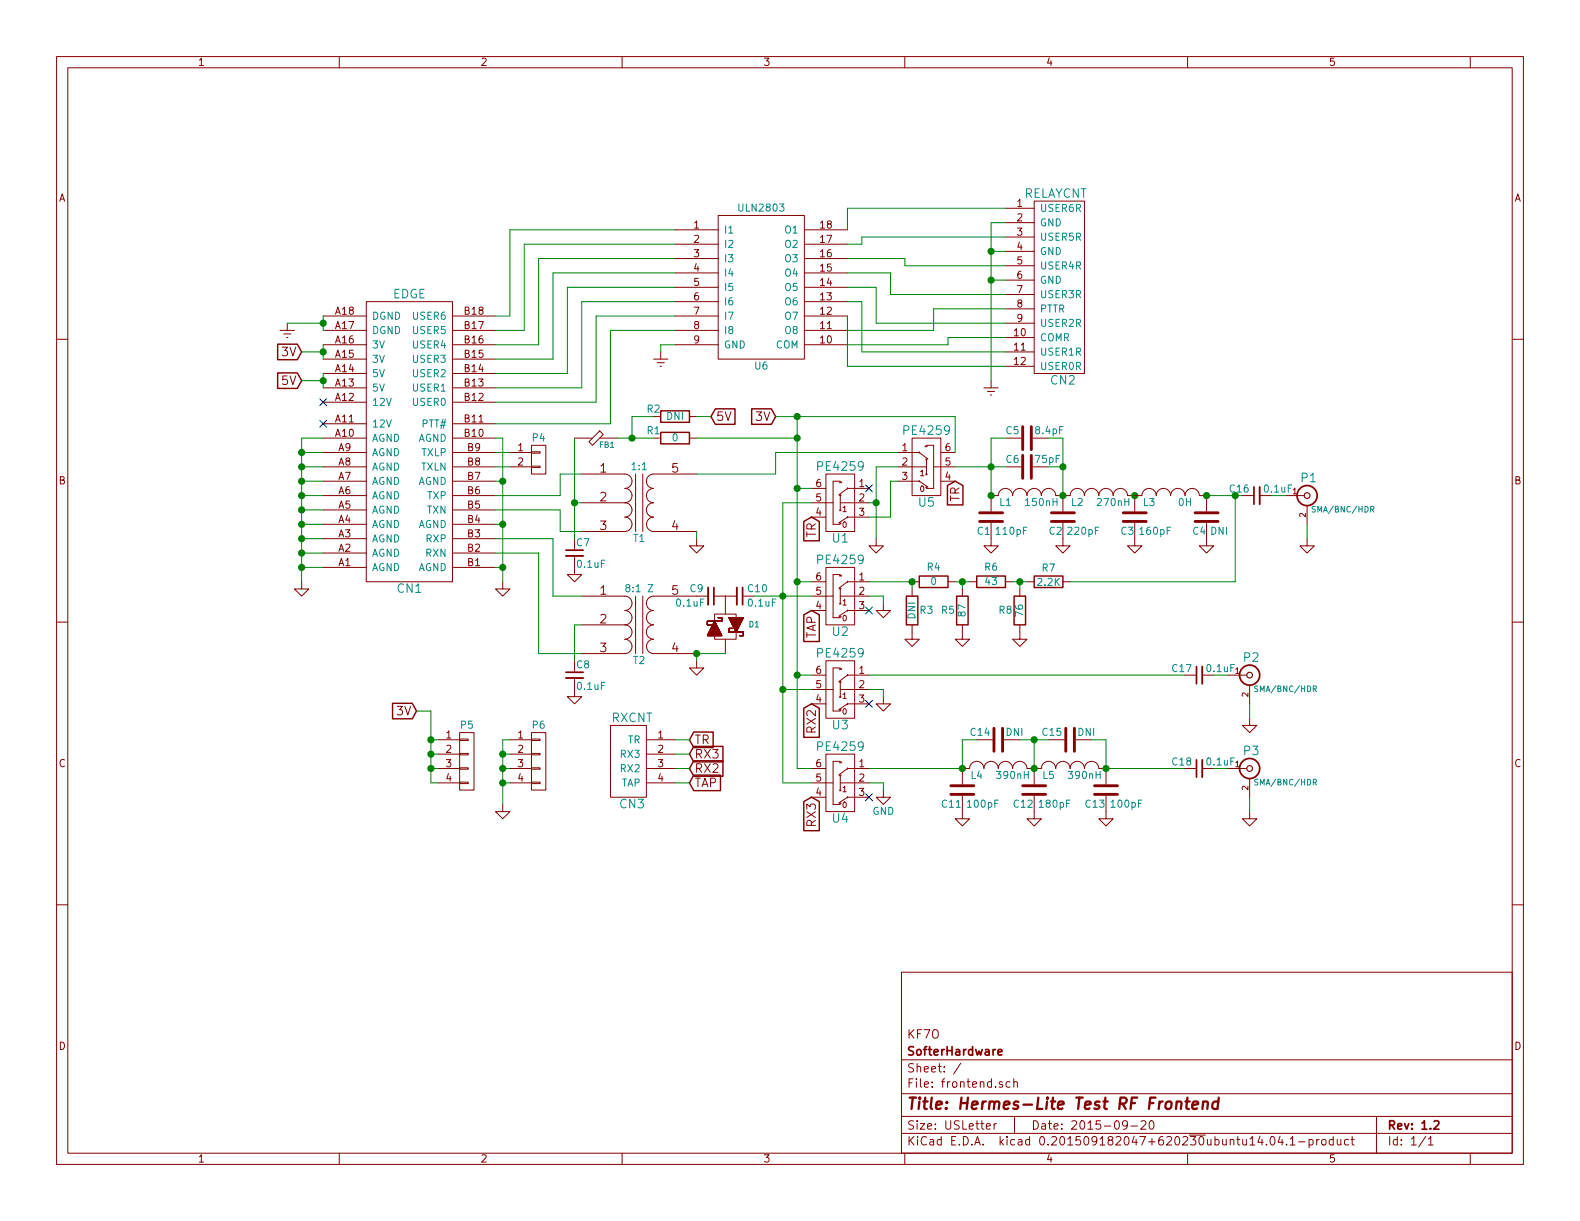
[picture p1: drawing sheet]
EESchema Schematic File Version 2
LIBS:frontend-rescue
LIBS:power
LIBS:device
LIBS:transistors
LIBS:conn
LIBS:linear
LIBS:regul
LIBS:74xx
LIBS:cmos4000
LIBS:adc-dac
LIBS:memory
LIBS:xilinx
LIBS:microcontrollers
LIBS:dsp
LIBS:microchip
LIBS:analog_switches
LIBS:motorola
LIBS:texas
LIBS:intel
LIBS:audio
LIBS:interface
LIBS:digital-audio
LIBS:philips
LIBS:display
LIBS:cypress
LIBS:siliconi
LIBS:opto
LIBS:atmel
LIBS:contrib
LIBS:valves
LIBS:hermeslite
LIBS:frontend-cache
EELAYER 25 0
EELAYER END
$Descr USLetter 11000 8500
encoding utf-8
Sheet 1 1
Title "Hermes-Lite Test RF Frontend"
Date "2015-09-20"
Rev "1.2"
Comp "SofterHardware"
Comment1 "KF7O"
Comment2 ""
Comment3 ""
Comment4 ""
$EndDescr
$Comp
L EDGE CN1
U 1 1
P 2850 2950
F 0 "CN1" H 2850 1800 60  0000 C CNN
F 1 "EDGE" H 2850 3850 60  0000 C CNN
F 2 "HERMESLITE:EDGE" H 2850 2450 60  0001 C CNN
F 3 "" H 2850 2450 60  0000 C CNN
	1    2850 2950
	1    0    0    -1  
$EndComp
$Comp
L BNC P1
U 1 1
P 9100 3450
F 0 "P1" H 9110 3570 60  0000 C CNN
F 1 "SMA/BNC/HDR" H 9350 3350 40  0000 C CNN
F 2 "HERMESLITE:rfconnector" H 9100 3450 60  0001 C CNN
F 3 "" H 9100 3450 60  0000 C CNN
	1    9100 3450
	1    0    0    -1  
$EndComp
$Comp
L BNC P2
U 1 1
P 8700 4700
F 0 "P2" H 8710 4820 60  0000 C CNN
F 1 "SMA/BNC/HDR" H 8950 4600 40  0000 C CNN
F 2 "HERMESLITE:rfconnector" H 8700 4700 60  0001 C CNN
F 3 "" H 8700 4700 60  0000 C CNN
	1    8700 4700
	1    0    0    -1  
$EndComp
$Comp
L DIODESCH2 D1
U 1 1
P 5050 4350
F 0 "D1" V 5050 4550 40  0000 C CNN
F 1 "DIODESCH2" H 5050 4175 40  0001 C CNN
F 2 "HERMESLITE:SOD323" H 5050 4425 60  0001 C CNN
F 3 "" H 5050 4425 60  0000 C CNN
	1    5050 4350
	0    1    1    0   
$EndComp
$Comp
L FB FB1
U 1 1
P 4150 3050
F 0 "FB1" H 4225 3000 39  0000 C CNN
F 1 "FB" H 4150 3150 60  0001 C CNN
F 2 "Capacitors_SMD:C_0805_HandSoldering" H 4150 3050 60  0001 C CNN
F 3 "" H 4150 3050 60  0000 C CNN
	1    4150 3050
	1    0    0    -1  
$EndComp
$Comp
L GND #PWR01
U 1 1
P 9100 3750
F 0 "#PWR01" H 9100 3750 30  0001 C CNN
F 1 "GND" H 9100 3680 30  0001 C CNN
F 2 "" H 9100 3750 60  0000 C CNN
F 3 "" H 9100 3750 60  0000 C CNN
	1    9100 3750
	1    0    0    -1  
$EndComp
$Comp
L INDUCTOR_SMALL L1
U 1 1
P 7150 3450
F 0 "L1" H 7000 3400 50  0000 C CNN
F 1 "150nH" H 7250 3400 50  0000 C CNN
F 2 "HERMESLITE:inductor" H 7150 3450 60  0001 C CNN
F 3 "" H 7150 3450 60  0000 C CNN
	1    7150 3450
	1    0    0    -1  
$EndComp
$Comp
L INDUCTOR_SMALL L2
U 1 1
P 7650 3450
F 0 "L2" H 7500 3400 50  0000 C CNN
F 1 "270nH" H 7750 3400 50  0000 C CNN
F 2 "HERMESLITE:inductor" H 7650 3450 60  0001 C CNN
F 3 "" H 7650 3450 60  0000 C CNN
	1    7650 3450
	1    0    0    -1  
$EndComp
$Comp
L C C6
U 1 1
P 7150 3250
F 0 "C6" V 7100 3100 50  0000 L CNN
F 1 "75pF" V 7100 3300 50  0000 L CNN
F 2 "Capacitors_SMD:C_0805_HandSoldering" H 7188 3100 30  0001 C CNN
F 3 "" H 7150 3250 60  0000 C CNN
	1    7150 3250
	0    1    1    0   
$EndComp
$Comp
L C C1
U 1 1
P 6900 3600
F 0 "C1" H 6800 3500 50  0000 L CNN
F 1 "110pF" H 6925 3500 50  0000 L CNN
F 2 "Capacitors_SMD:C_0805_HandSoldering" H 6938 3450 30  0001 C CNN
F 3 "" H 6900 3600 60  0000 C CNN
	1    6900 3600
	1    0    0    -1  
$EndComp
$Comp
L C C2
U 1 1
P 7400 3600
F 0 "C2" H 7300 3500 50  0000 L CNN
F 1 "220pF" H 7425 3500 50  0000 L CNN
F 2 "Capacitors_SMD:C_0805_HandSoldering" H 7438 3450 30  0001 C CNN
F 3 "" H 7400 3600 60  0000 C CNN
	1    7400 3600
	1    0    0    -1  
$EndComp
$Comp
L C C3
U 1 1
P 7900 3600
F 0 "C3" H 7800 3500 50  0000 L CNN
F 1 "160pF" H 7925 3500 50  0000 L CNN
F 2 "Capacitors_SMD:C_0805_HandSoldering" H 7938 3450 30  0001 C CNN
F 3 "" H 7900 3600 60  0000 C CNN
	1    7900 3600
	1    0    0    -1  
$EndComp
Wire Wire Line
	6650 3250 7000 3250
Wire Wire Line
	6900 3050 6900 3450
Wire Wire Line
	7300 3250 7400 3250
Wire Wire Line
	7400 3050 7400 3450
$Comp
L GND #PWR02
U 1 1
P 6900 3750
F 0 "#PWR02" H 6900 3500 50  0001 C CNN
F 1 "GND" H 6900 3600 50  0001 C CNN
F 2 "" H 6900 3750 60  0000 C CNN
F 3 "" H 6900 3750 60  0000 C CNN
	1    6900 3750
	1    0    0    -1  
$EndComp
$Comp
L GND #PWR03
U 1 1
P 7400 3750
F 0 "#PWR03" H 7400 3500 50  0001 C CNN
F 1 "GND" H 7400 3600 50  0001 C CNN
F 2 "" H 7400 3750 60  0000 C CNN
F 3 "" H 7400 3750 60  0000 C CNN
	1    7400 3750
	1    0    0    -1  
$EndComp
$Comp
L GND #PWR04
U 1 1
P 7900 3750
F 0 "#PWR04" H 7900 3500 50  0001 C CNN
F 1 "GND" H 7900 3600 50  0001 C CNN
F 2 "" H 7900 3750 60  0000 C CNN
F 3 "" H 7900 3750 60  0000 C CNN
	1    7900 3750
	1    0    0    -1  
$EndComp
$Comp
L PE4259 U1
U 1 1
P 5850 3500
F 0 "U1" H 5850 3250 60  0000 C CNN
F 1 "PE4259" H 5850 3750 60  0000 C CNN
F 2 "HERMESLITE:pe4259" H 5850 3500 60  0001 C CNN
F 3 "" H 5850 3500 60  0000 C CNN
	1    5850 3500
	1    0    0    -1  
$EndComp
$Comp
L TRANSFO4 T1
U 1 1
P 4450 3500
F 0 "T1" H 4450 3250 50  0000 C CNN
F 1 "1:1" H 4450 3750 50  0000 C CNN
F 2 "HERMESLITE:TRANSFSMT" H 4450 3500 60  0001 C CNN
F 3 "" H 4450 3500 60  0000 C CNN
	1    4450 3500
	1    0    0    -1  
$EndComp
$Comp
L TRANSFO4 T2
U 1 1
P 4450 4350
F 0 "T2" H 4450 4100 50  0000 C CNN
F 1 "8:1 Z" H 4450 4600 50  0000 C CNN
F 2 "HERMESLITE:TRANSFSMT" H 4450 4350 60  0001 C CNN
F 3 "" H 4450 4350 60  0000 C CNN
	1    4450 4350
	1    0    0    -1  
$EndComp
$Comp
L C_Small C9
U 1 1
P 4950 4150
F 0 "C9" V 4900 4000 50  0000 L CNN
F 1 "0.1uF" V 5000 3900 50  0000 L CNN
F 2 "Capacitors_SMD:C_0805_HandSoldering" H 4950 4150 60  0001 C CNN
F 3 "" H 4950 4150 60  0000 C CNN
	1    4950 4150
	0    1    1    0   
$EndComp
$Comp
L C_Small C8
U 1 1
P 4000 4700
F 0 "C8" H 4010 4770 50  0000 L CNN
F 1 "0.1uF" H 4010 4620 50  0000 L CNN
F 2 "Capacitors_SMD:C_0805_HandSoldering" H 4000 4700 60  0001 C CNN
F 3 "" H 4000 4700 60  0000 C CNN
	1    4000 4700
	1    0    0    -1  
$EndComp
$Comp
L C_Small C10
U 1 1
P 5150 4150
F 0 "C10" V 5100 4200 50  0000 L CNN
F 1 "0.1uF" V 5200 4200 50  0000 L CNN
F 2 "Capacitors_SMD:C_0805_HandSoldering" H 5150 4150 60  0001 C CNN
F 3 "" H 5150 4150 60  0000 C CNN
	1    5150 4150
	0    1    1    0   
$EndComp
$Comp
L C_Small C7
U 1 1
P 4000 3850
F 0 "C7" H 4010 3920 50  0000 L CNN
F 1 "0.1uF" H 4010 3770 50  0000 L CNN
F 2 "Capacitors_SMD:C_0805_HandSoldering" H 4000 3850 60  0001 C CNN
F 3 "" H 4000 3850 60  0000 C CNN
	1    4000 3850
	1    0    0    -1  
$EndComp
$Comp
L R R1
U 1 1
P 4700 3050
F 0 "R1" V 4650 2900 50  0000 C CNN
F 1 "0" V 4700 3050 50  0000 C CNN
F 2 "Capacitors_SMD:C_0805_HandSoldering" V 4630 3050 30  0001 C CNN
F 3 "" H 4700 3050 30  0000 C CNN
	1    4700 3050
	0    1    1    0   
$EndComp
$Comp
L R R7
U 1 1
P 7300 4050
F 0 "R7" V 7400 4050 50  0000 C CNN
F 1 "2.2K" V 7300 4050 50  0000 C CNN
F 2 "Capacitors_SMD:C_0805_HandSoldering" V 7230 4050 30  0001 C CNN
F 3 "" H 7300 4050 30  0000 C CNN
	1    7300 4050
	0    -1   -1   0   
$EndComp
$Comp
L R R8
U 1 1
P 7100 4250
F 0 "R8" H 7000 4250 50  0000 C CNN
F 1 "76" V 7100 4250 50  0000 C CNN
F 2 "Capacitors_SMD:C_0805_HandSoldering" V 7030 4250 30  0001 C CNN
F 3 "" H 7100 4250 30  0000 C CNN
	1    7100 4250
	1    0    0    -1  
$EndComp
$Comp
L R R6
U 1 1
P 6900 4050
F 0 "R6" V 6800 4050 50  0000 C CNN
F 1 "43" V 6900 4050 50  0000 C CNN
F 2 "Capacitors_SMD:C_0805_HandSoldering" V 6830 4050 30  0001 C CNN
F 3 "" H 6900 4050 30  0000 C CNN
	1    6900 4050
	0    1    1    0   
$EndComp
$Comp
L R R4
U 1 1
P 6500 4050
F 0 "R4" V 6400 4050 50  0000 C CNN
F 1 "0" V 6500 4050 50  0000 C CNN
F 2 "Capacitors_SMD:C_0805_HandSoldering" V 6430 4050 30  0001 C CNN
F 3 "" H 6500 4050 30  0000 C CNN
	1    6500 4050
	0    1    1    0   
$EndComp
$Comp
L R R5
U 1 1
P 6700 4250
F 0 "R5" H 6600 4250 50  0000 C CNN
F 1 "87" V 6700 4250 50  0000 C CNN
F 2 "Capacitors_SMD:C_0805_HandSoldering" V 6630 4250 30  0001 C CNN
F 3 "" H 6700 4250 30  0000 C CNN
	1    6700 4250
	1    0    0    -1  
$EndComp
$Comp
L R R3
U 1 1
P 6350 4250
F 0 "R3" H 6450 4250 50  0000 C CNN
F 1 "DNI" V 6350 4250 50  0000 C CNN
F 2 "Capacitors_SMD:C_0805_HandSoldering" V 6280 4250 30  0001 C CNN
F 3 "" H 6350 4250 30  0000 C CNN
	1    6350 4250
	1    0    0    -1  
$EndComp
$Comp
L PE4259 U2
U 1 1
P 5850 4150
F 0 "U2" H 5850 3900 60  0000 C CNN
F 1 "PE4259" H 5850 4400 60  0000 C CNN
F 2 "HERMESLITE:pe4259" H 5850 4150 60  0001 C CNN
F 3 "" H 5850 4150 60  0000 C CNN
	1    5850 4150
	1    0    0    -1  
$EndComp
$Comp
L PE4259 U3
U 1 1
P 5850 4800
F 0 "U3" H 5850 4550 60  0000 C CNN
F 1 "PE4259" H 5850 5050 60  0000 C CNN
F 2 "HERMESLITE:pe4259" H 5850 4800 60  0001 C CNN
F 3 "" H 5850 4800 60  0000 C CNN
	1    5850 4800
	1    0    0    -1  
$EndComp
Wire Wire Line
	5450 4800 5650 4800
Connection ~ 5450 4150
Wire Wire Line
	6050 4050 6350 4050
Wire Wire Line
	6350 4050 6350 4100
Wire Wire Line
	6650 4050 6750 4050
Wire Wire Line
	6700 4100 6700 4050
Connection ~ 6700 4050
Wire Wire Line
	7050 4050 7150 4050
Connection ~ 7100 4050
Connection ~ 6350 4050
Connection ~ 6900 3450
Connection ~ 7400 3450
Connection ~ 7900 3450
$Comp
L GND #PWR05
U 1 1
P 4000 4800
F 0 "#PWR05" H 4000 4550 50  0001 C CNN
F 1 "GND" H 4000 4650 50  0001 C CNN
F 2 "" H 4000 4800 60  0000 C CNN
F 3 "" H 4000 4800 60  0000 C CNN
	1    4000 4800
	1    0    0    -1  
$EndComp
$Comp
L GND #PWR06
U 1 1
P 4000 3950
F 0 "#PWR06" H 4000 3700 50  0001 C CNN
F 1 "GND" H 4000 3800 50  0001 C CNN
F 2 "" H 4000 3950 60  0000 C CNN
F 3 "" H 4000 3950 60  0000 C CNN
	1    4000 3950
	1    0    0    -1  
$EndComp
$Comp
L GND #PWR07
U 1 1
P 6350 4400
F 0 "#PWR07" H 6350 4150 50  0001 C CNN
F 1 "GND" H 6350 4250 50  0001 C CNN
F 2 "" H 6350 4400 60  0000 C CNN
F 3 "" H 6350 4400 60  0000 C CNN
	1    6350 4400
	1    0    0    -1  
$EndComp
$Comp
L GND #PWR08
U 1 1
P 6700 4400
F 0 "#PWR08" H 6700 4150 50  0001 C CNN
F 1 "GND" H 6700 4250 50  0001 C CNN
F 2 "" H 6700 4400 60  0000 C CNN
F 3 "" H 6700 4400 60  0000 C CNN
	1    6700 4400
	1    0    0    -1  
$EndComp
$Comp
L GND #PWR09
U 1 1
P 7100 4400
F 0 "#PWR09" H 7100 4150 50  0001 C CNN
F 1 "GND" H 7100 4250 50  0001 C CNN
F 2 "" H 7100 4400 60  0000 C CNN
F 3 "" H 7100 4400 60  0000 C CNN
	1    7100 4400
	1    0    0    -1  
$EndComp
Text GLabel 5650 3600 3    60   Input ~ 0
TR
Text GLabel 5650 4250 3    60   Input ~ 0
TAP
Text GLabel 5650 4900 3    60   Input ~ 0
RX2
NoConn ~ 6050 4250
NoConn ~ 6050 4900
$Comp
L GND #PWR010
U 1 1
P 6150 4200
F 0 "#PWR010" H 6150 3950 50  0001 C CNN
F 1 "GND" H 6150 4050 50  0001 C CNN
F 2 "" H 6150 4200 60  0000 C CNN
F 3 "" H 6150 4200 60  0000 C CNN
	1    6150 4200
	1    0    0    -1  
$EndComp
$Comp
L GND #PWR011
U 1 1
P 6150 4850
F 0 "#PWR011" H 6150 4600 50  0001 C CNN
F 1 "GND" H 6150 4700 50  0001 C CNN
F 2 "" H 6150 4850 60  0000 C CNN
F 3 "" H 6150 4850 60  0000 C CNN
	1    6150 4850
	1    0    0    -1  
$EndComp
Wire Wire Line
	6050 4150 6150 4150
Wire Wire Line
	6150 4150 6150 4200
Wire Wire Line
	6050 4800 6150 4800
Wire Wire Line
	6150 4800 6150 4850
Wire Wire Line
	4000 4600 4000 4350
Wire Wire Line
	4000 4350 4050 4350
Wire Wire Line
	4000 3050 4000 3750
Wire Wire Line
	4000 3500 4050 3500
Connection ~ 4000 3500
$Comp
L GND #PWR012
U 1 1
P 4850 4600
F 0 "#PWR012" H 4850 4350 50  0001 C CNN
F 1 "GND" H 4850 4450 50  0001 C CNN
F 2 "" H 4850 4600 60  0000 C CNN
F 3 "" H 4850 4600 60  0000 C CNN
	1    4850 4600
	1    0    0    -1  
$EndComp
$Comp
L GND #PWR013
U 1 1
P 4850 3750
F 0 "#PWR013" H 4850 3500 50  0001 C CNN
F 1 "GND" H 4850 3600 50  0001 C CNN
F 2 "" H 4850 3750 60  0000 C CNN
F 3 "" H 4850 3750 60  0000 C CNN
	1    4850 3750
	1    0    0    -1  
$EndComp
Wire Wire Line
	4850 3700 4850 3750
Wire Wire Line
	5050 4550 4850 4550
Wire Wire Line
	4850 4550 4850 4600
Connection ~ 4850 4550
Wire Wire Line
	5250 4150 5650 4150
Wire Wire Line
	5550 4700 5650 4700
Wire Wire Line
	5550 4050 5650 4050
Text GLabel 5400 2900 0    60   Input ~ 0
3V
$Comp
L PE4259 U4
U 1 1
P 5850 5450
F 0 "U4" H 5850 5200 60  0000 C CNN
F 1 "PE4259" H 5850 5700 60  0000 C CNN
F 2 "HERMESLITE:pe4259" H 5850 5450 60  0001 C CNN
F 3 "" H 5850 5450 60  0000 C CNN
	1    5850 5450
	1    0    0    -1  
$EndComp
Wire Wire Line
	5550 5350 5650 5350
Wire Wire Line
	5450 5450 5650 5450
Connection ~ 5450 4800
NoConn ~ 6050 5550
$Comp
L GND #PWR014
U 1 1
P 6150 5500
F 0 "#PWR014" H 6150 5250 50  0001 C CNN
F 1 "GND" H 6150 5350 50  0000 C CNN
F 2 "" H 6150 5500 60  0000 C CNN
F 3 "" H 6150 5500 60  0000 C CNN
	1    6150 5500
	1    0    0    -1  
$EndComp
Wire Wire Line
	6050 5450 6150 5450
Wire Wire Line
	6150 5450 6150 5500
$Comp
L BNC P3
U 1 1
P 8700 5350
F 0 "P3" H 8710 5470 60  0000 C CNN
F 1 "SMA/BNC/HDR" H 8950 5250 40  0000 C CNN
F 2 "HERMESLITE:rfconnector" H 8700 5350 60  0001 C CNN
F 3 "" H 8700 5350 60  0000 C CNN
	1    8700 5350
	1    0    0    -1  
$EndComp
Wire Wire Line
	6050 4700 8250 4700
Text GLabel 5650 5550 3    60   Input ~ 0
RX3
$Comp
L R R2
U 1 1
P 4700 2900
F 0 "R2" V 4650 2750 50  0000 C CNN
F 1 "DNI" V 4700 2900 50  0000 C CNN
F 2 "Capacitors_SMD:C_0805_HandSoldering" V 4630 2900 30  0001 C CNN
F 3 "" H 4700 2900 30  0000 C CNN
	1    4700 2900
	0    1    1    0   
$EndComp
Wire Wire Line
	4300 3050 4550 3050
$Comp
L C C5
U 1 1
P 7150 3050
F 0 "C5" V 7100 2900 50  0000 L CNN
F 1 "8.4pF" V 7100 3100 50  0000 L CNN
F 2 "Capacitors_SMD:C_0805_HandSoldering" H 7188 2900 30  0001 C CNN
F 3 "" H 7150 3050 60  0000 C CNN
	1    7150 3050
	0    1    1    0   
$EndComp
Wire Wire Line
	7300 3050 7400 3050
Connection ~ 7400 3250
Wire Wire Line
	6900 3050 7000 3050
Connection ~ 6900 3250
Text GLabel 4950 2900 2    60   Input ~ 0
5V
$Comp
L GND #PWR015
U 1 1
P 8700 5000
F 0 "#PWR015" H 8700 5000 30  0001 C CNN
F 1 "GND" H 8700 4930 30  0001 C CNN
F 2 "" H 8700 5000 60  0000 C CNN
F 3 "" H 8700 5000 60  0000 C CNN
	1    8700 5000
	1    0    0    -1  
$EndComp
$Comp
L GND #PWR016
U 1 1
P 8700 5650
F 0 "#PWR016" H 8700 5650 30  0001 C CNN
F 1 "GND" H 8700 5580 30  0001 C CNN
F 2 "" H 8700 5650 60  0000 C CNN
F 3 "" H 8700 5650 60  0000 C CNN
	1    8700 5650
	1    0    0    -1  
$EndComp
Wire Wire Line
	3450 3750 3850 3750
Wire Wire Line
	3850 3750 3850 4150
Wire Wire Line
	3850 4150 4050 4150
Wire Wire Line
	3450 3850 3750 3850
Wire Wire Line
	3750 3850 3750 4550
Wire Wire Line
	3750 4550 4050 4550
Wire Wire Line
	3450 3450 3900 3450
Wire Wire Line
	3900 3450 3900 3300
Wire Wire Line
	3900 3300 4050 3300
Wire Wire Line
	3450 3550 3900 3550
Wire Wire Line
	3900 3550 3900 3700
Wire Wire Line
	3900 3700 4050 3700
Wire Wire Line
	3450 2200 3550 2200
Wire Wire Line
	3550 2200 3550 1600
Wire Wire Line
	3550 1600 4700 1600
Wire Wire Line
	3450 2300 3650 2300
Wire Wire Line
	3650 2300 3650 1700
Wire Wire Line
	3650 1700 4700 1700
Wire Wire Line
	3450 2400 3750 2400
Wire Wire Line
	3750 2400 3750 1800
Wire Wire Line
	3750 1800 4700 1800
Wire Wire Line
	3450 2500 3850 2500
Wire Wire Line
	3850 2500 3850 1900
Wire Wire Line
	3850 1900 4700 1900
Wire Wire Line
	3450 2600 3950 2600
Wire Wire Line
	3950 2600 3950 2000
Wire Wire Line
	3950 2000 4700 2000
Wire Wire Line
	3450 2700 4050 2700
Wire Wire Line
	4050 2700 4050 2100
Wire Wire Line
	4050 2100 4700 2100
Wire Wire Line
	3450 2800 4150 2800
Wire Wire Line
	4150 2800 4150 2200
Wire Wire Line
	4150 2200 4700 2200
Wire Wire Line
	3450 2950 4250 2950
Wire Wire Line
	4250 2950 4250 2300
Wire Wire Line
	4250 2300 4700 2300
Wire Wire Line
	4600 2450 4600 2400
Wire Wire Line
	4600 2400 4700 2400
$Comp
L ULN2803 U6
U 1 1
P 5300 2000
F 0 "U6" H 5300 1450 50  0000 C CNN
F 1 "ULN2803" H 5300 2550 50  0000 C CNN
F 2 "HERMESLITE:PSOP-18" H 5300 2000 50  0001 C CNN
F 3 "DOCUMENTATION" H 5300 2000 50  0001 C CNN
	1    5300 2000
	1    0    0    -1  
$EndComp
Wire Wire Line
	5900 2400 6600 2400
$Comp
L RXCNT CN3
U 1 1
P 4500 5300
F 0 "CN3" H 4600 5000 60  0000 C CNN
F 1 "RXCNT" H 4600 5600 60  0000 C CNN
F 2 "HERMESLITE:4pinmid" H 4500 5300 60  0001 C CNN
F 3 "" H 4500 5300 60  0000 C CNN
	1    4500 5300
	-1   0    0    -1  
$EndComp
Text GLabel 4800 5150 2    60   Input ~ 0
TR
Text GLabel 4800 5450 2    60   Input ~ 0
TAP
Text GLabel 4800 5350 2    60   Input ~ 0
RX2
Text GLabel 4800 5250 2    60   Input ~ 0
RX3
Wire Wire Line
	4800 5150 4700 5150
Wire Wire Line
	4700 5250 4800 5250
Wire Wire Line
	4800 5350 4700 5350
Wire Wire Line
	4700 5450 4800 5450
NoConn ~ 2250 2800
NoConn ~ 2250 2950
$Comp
L GND #PWR017
U 1 1
P 3500 4050
F 0 "#PWR017" H 3500 4050 30  0001 C CNN
F 1 "GND" H 3500 3980 30  0001 C CNN
F 2 "" H 3500 4050 60  0000 C CNN
F 3 "" H 3500 4050 60  0000 C CNN
	1    3500 4050
	1    0    0    -1  
$EndComp
Wire Wire Line
	2250 3050 2100 3050
Wire Wire Line
	2100 3050 2100 4050
Wire Wire Line
	2250 3150 2100 3150
Connection ~ 2100 3150
Wire Wire Line
	2250 3250 2100 3250
Connection ~ 2100 3250
Wire Wire Line
	2250 3350 2100 3350
Connection ~ 2100 3350
Wire Wire Line
	2250 3450 2100 3450
Connection ~ 2100 3450
Wire Wire Line
	2250 3550 2100 3550
Connection ~ 2100 3550
Wire Wire Line
	2250 3650 2100 3650
Connection ~ 2100 3650
Wire Wire Line
	2250 3750 2100 3750
Connection ~ 2100 3750
Wire Wire Line
	2250 3850 2100 3850
Connection ~ 2100 3850
Wire Wire Line
	2250 3950 2100 3950
Connection ~ 2100 3950
$Comp
L GND #PWR018
U 1 1
P 2100 4050
F 0 "#PWR018" H 2100 4050 30  0001 C CNN
F 1 "GND" H 2100 3980 30  0001 C CNN
F 2 "" H 2100 4050 60  0000 C CNN
F 3 "" H 2100 4050 60  0000 C CNN
	1    2100 4050
	1    0    0    -1  
$EndComp
Text GLabel 2100 2450 0    60   Input ~ 0
3V
Text GLabel 2100 2650 0    60   Input ~ 0
5V
Wire Wire Line
	2250 2400 2250 2500
Wire Wire Line
	2250 2600 2250 2700
Wire Wire Line
	2250 2650 2100 2650
Connection ~ 2250 2650
Wire Wire Line
	2250 2450 2100 2450
Connection ~ 2250 2450
$Comp
L GNDREF #PWR019
U 1 1
P 4600 2450
F 0 "#PWR019" H 4600 2200 50  0001 C CNN
F 1 "GNDREF" H 4600 2300 50  0001 C CNN
F 2 "" H 4600 2450 60  0000 C CNN
F 3 "" H 4600 2450 60  0000 C CNN
	1    4600 2450
	1    0    0    -1  
$EndComp
$Comp
L GNDREF #PWR020
U 1 1
P 2000 2250
F 0 "#PWR020" H 2000 2000 50  0001 C CNN
F 1 "GNDREF" H 2000 2100 50  0001 C CNN
F 2 "" H 2000 2250 60  0000 C CNN
F 3 "" H 2000 2250 60  0000 C CNN
	1    2000 2250
	1    0    0    -1  
$EndComp
Wire Wire Line
	2250 2200 2250 2300
Wire Wire Line
	2250 2250 2000 2250
Connection ~ 2250 2250
Wire Wire Line
	5450 3500 5450 5450
$Comp
L PE4259 U5
U 1 1
P 6450 3250
F 0 "U5" H 6450 3000 60  0000 C CNN
F 1 "PE4259" H 6450 3500 60  0000 C CNN
F 2 "HERMESLITE:pe4259" H 6450 3250 60  0001 C CNN
F 3 "" H 6450 3250 60  0000 C CNN
	1    6450 3250
	-1   0    0    -1  
$EndComp
Wire Wire Line
	5550 2900 5550 5350
Connection ~ 5550 4700
Text GLabel 6650 3350 3    60   Input ~ 0
TR
Wire Wire Line
	5650 3400 5550 3400
Connection ~ 5550 4050
Wire Wire Line
	6050 3500 6100 3500
Wire Wire Line
	6100 3250 6100 3750
$Comp
L GND #PWR021
U 1 1
P 6100 3750
F 0 "#PWR021" H 6100 3500 50  0001 C CNN
F 1 "GND" H 6100 3600 50  0001 C CNN
F 2 "" H 6100 3750 60  0000 C CNN
F 3 "" H 6100 3750 60  0000 C CNN
	1    6100 3750
	1    0    0    -1  
$EndComp
Wire Wire Line
	6200 3600 6050 3600
Wire Wire Line
	6200 3350 6200 3600
Connection ~ 6100 3500
NoConn ~ 6050 3400
Wire Wire Line
	5400 3300 4850 3300
Wire Wire Line
	5400 3150 5400 3300
Wire Wire Line
	6200 3350 6250 3350
Wire Wire Line
	6100 3250 6250 3250
Wire Wire Line
	5400 3150 6250 3150
Wire Wire Line
	5650 3500 5450 3500
Wire Wire Line
	5400 2900 6650 2900
Wire Wire Line
	6650 2900 6650 3150
Connection ~ 5550 3400
Wire Wire Line
	7100 4050 7100 4100
Wire Wire Line
	7450 4050 8600 4050
Wire Wire Line
	4850 3050 5550 3050
Connection ~ 5550 3050
Wire Wire Line
	4550 2900 4400 2900
Wire Wire Line
	4400 2900 4400 3050
Connection ~ 4400 3050
Connection ~ 5550 2900
Wire Wire Line
	4950 2900 4850 2900
$Comp
L GNDREF #PWR022
U 1 1
P 6900 2650
F 0 "#PWR022" H 6900 2400 50  0001 C CNN
F 1 "GNDREF" H 6900 2500 50  0001 C CNN
F 2 "" H 6900 2650 60  0000 C CNN
F 3 "" H 6900 2650 60  0000 C CNN
	1    6900 2650
	1    0    0    -1  
$EndComp
$Comp
L INDUCTOR_SMALL L3
U 1 1
P 8150 3450
F 0 "L3" H 8000 3400 50  0000 C CNN
F 1 "0H" H 8250 3400 50  0000 C CNN
F 2 "HERMESLITE:inductor" H 8150 3450 60  0001 C CNN
F 3 "" H 8150 3450 60  0000 C CNN
	1    8150 3450
	1    0    0    -1  
$EndComp
$Comp
L C C4
U 1 1
P 8400 3600
F 0 "C4" H 8300 3500 50  0000 L CNN
F 1 "DNI" H 8425 3500 50  0000 L CNN
F 2 "Capacitors_SMD:C_0805_HandSoldering" H 8438 3450 30  0001 C CNN
F 3 "" H 8400 3600 60  0000 C CNN
	1    8400 3600
	1    0    0    -1  
$EndComp
$Comp
L GND #PWR023
U 1 1
P 8400 3750
F 0 "#PWR023" H 8400 3500 50  0001 C CNN
F 1 "GND" H 8400 3600 50  0001 C CNN
F 2 "" H 8400 3750 60  0000 C CNN
F 3 "" H 8400 3750 60  0000 C CNN
	1    8400 3750
	1    0    0    -1  
$EndComp
$Comp
L INDUCTOR_SMALL L4
U 1 1
P 6950 5350
F 0 "L4" H 6800 5300 50  0000 C CNN
F 1 "390nH" H 7050 5300 50  0000 C CNN
F 2 "HERMESLITE:inductor" H 6950 5350 60  0001 C CNN
F 3 "" H 6950 5350 60  0000 C CNN
	1    6950 5350
	1    0    0    -1  
$EndComp
$Comp
L INDUCTOR_SMALL L5
U 1 1
P 7450 5350
F 0 "L5" H 7300 5300 50  0000 C CNN
F 1 "390nH" H 7550 5300 50  0000 C CNN
F 2 "HERMESLITE:inductor" H 7450 5350 60  0001 C CNN
F 3 "" H 7450 5350 60  0000 C CNN
	1    7450 5350
	1    0    0    -1  
$EndComp
$Comp
L C C14
U 1 1
P 6950 5150
F 0 "C14" V 6900 4950 50  0000 L CNN
F 1 "DNI" V 6900 5200 50  0000 L CNN
F 2 "Capacitors_SMD:C_0805_HandSoldering" H 6988 5000 30  0001 C CNN
F 3 "" H 6950 5150 60  0000 C CNN
	1    6950 5150
	0    1    1    0   
$EndComp
$Comp
L C C11
U 1 1
P 6700 5500
F 0 "C11" H 6550 5400 50  0000 L CNN
F 1 "100pF" H 6725 5400 50  0000 L CNN
F 2 "Capacitors_SMD:C_0805_HandSoldering" H 6738 5350 30  0001 C CNN
F 3 "" H 6700 5500 60  0000 C CNN
	1    6700 5500
	1    0    0    -1  
$EndComp
$Comp
L C C12
U 1 1
P 7200 5500
F 0 "C12" H 7050 5400 50  0000 L CNN
F 1 "180pF" H 7225 5400 50  0000 L CNN
F 2 "Capacitors_SMD:C_0805_HandSoldering" H 7238 5350 30  0001 C CNN
F 3 "" H 7200 5500 60  0000 C CNN
	1    7200 5500
	1    0    0    -1  
$EndComp
$Comp
L C C13
U 1 1
P 7700 5500
F 0 "C13" H 7550 5400 50  0000 L CNN
F 1 "100pF" H 7725 5400 50  0000 L CNN
F 2 "Capacitors_SMD:C_0805_HandSoldering" H 7738 5350 30  0001 C CNN
F 3 "" H 7700 5500 60  0000 C CNN
	1    7700 5500
	1    0    0    -1  
$EndComp
Wire Wire Line
	6700 5150 6700 5350
Wire Wire Line
	7200 5150 7200 5350
$Comp
L GND #PWR024
U 1 1
P 6700 5650
F 0 "#PWR024" H 6700 5400 50  0001 C CNN
F 1 "GND" H 6700 5500 50  0001 C CNN
F 2 "" H 6700 5650 60  0000 C CNN
F 3 "" H 6700 5650 60  0000 C CNN
	1    6700 5650
	1    0    0    -1  
$EndComp
$Comp
L GND #PWR025
U 1 1
P 7200 5650
F 0 "#PWR025" H 7200 5400 50  0001 C CNN
F 1 "GND" H 7200 5500 50  0001 C CNN
F 2 "" H 7200 5650 60  0000 C CNN
F 3 "" H 7200 5650 60  0000 C CNN
	1    7200 5650
	1    0    0    -1  
$EndComp
$Comp
L GND #PWR026
U 1 1
P 7700 5650
F 0 "#PWR026" H 7700 5400 50  0001 C CNN
F 1 "GND" H 7700 5500 50  0001 C CNN
F 2 "" H 7700 5650 60  0000 C CNN
F 3 "" H 7700 5650 60  0000 C CNN
	1    7700 5650
	1    0    0    -1  
$EndComp
Connection ~ 6700 5350
Connection ~ 7200 5350
Connection ~ 7700 5350
Wire Wire Line
	8600 4050 8600 3450
Wire Wire Line
	8400 3450 8650 3450
Connection ~ 8600 3450
Connection ~ 8400 3450
$Comp
L C C15
U 1 1
P 7450 5150
F 0 "C15" V 7400 4950 50  0000 L CNN
F 1 "DNI" V 7400 5200 50  0000 L CNN
F 2 "Capacitors_SMD:C_0805_HandSoldering" H 7488 5000 30  0001 C CNN
F 3 "" H 7450 5150 60  0000 C CNN
	1    7450 5150
	0    1    1    0   
$EndComp
Wire Wire Line
	6700 5150 6800 5150
Wire Wire Line
	7100 5150 7300 5150
Connection ~ 7200 5150
Wire Wire Line
	7600 5150 7700 5150
Wire Wire Line
	7700 5150 7700 5350
Wire Wire Line
	6700 5350 6050 5350
Wire Wire Line
	7700 5350 8250 5350
$Comp
L CONN_01X02 P4
U 1 1
P 3750 3200
F 0 "P4" H 3750 3350 50  0000 C CNN
F 1 "CONN_01X02" V 3850 3200 50  0001 C CNN
F 2 "Capacitors_SMD:C_0805_HandSoldering" H 3750 3200 60  0001 C CNN
F 3 "" H 3750 3200 60  0000 C CNN
	1    3750 3200
	1    0    0    -1  
$EndComp
Wire Wire Line
	3450 3150 3550 3150
Wire Wire Line
	3450 3250 3550 3250
Wire Wire Line
	3500 3050 3500 4050
Connection ~ 3500 3350
Connection ~ 3500 3650
Connection ~ 3500 3950
Wire Wire Line
	3450 3050 3500 3050
Wire Wire Line
	3450 3350 3500 3350
Wire Wire Line
	3450 3650 3500 3650
Wire Wire Line
	3500 3950 3450 3950
$Comp
L C_Small C16
U 1 1
P 8750 3450
F 0 "C16" V 8800 3500 50  0000 L CNN
F 1 "0.1uF" V 8800 3200 50  0000 L CNN
F 2 "Capacitors_SMD:C_0805" H 8750 3450 60  0001 C CNN
F 3 "" H 8750 3450 60  0000 C CNN
	1    8750 3450
	0    -1   -1   0   
$EndComp
$Comp
L C_Small C17
U 1 1
P 8350 4700
F 0 "C17" V 8400 4750 50  0000 L CNN
F 1 "0.1uF" V 8400 4450 50  0000 L CNN
F 2 "Capacitors_SMD:C_0805" H 8350 4700 60  0001 C CNN
F 3 "" H 8350 4700 60  0000 C CNN
	1    8350 4700
	0    -1   -1   0   
$EndComp
$Comp
L C_Small C18
U 1 1
P 8350 5350
F 0 "C18" V 8400 5400 50  0000 L CNN
F 1 "0.1uF" V 8400 5100 50  0000 L CNN
F 2 "Capacitors_SMD:C_0805" H 8350 5350 60  0001 C CNN
F 3 "" H 8350 5350 60  0000 C CNN
	1    8350 5350
	0    -1   -1   0   
$EndComp
Wire Wire Line
	8450 4700 8550 4700
Wire Wire Line
	8700 4900 8700 5000
Wire Wire Line
	8700 5550 8700 5650
Wire Wire Line
	8450 5350 8550 5350
Wire Wire Line
	8850 3450 8950 3450
Wire Wire Line
	9100 3650 9100 3750
$Comp
L CONN_01X04 P5
U 1 1
P 3250 5300
F 0 "P5" H 3250 5550 50  0000 C CNN
F 1 "CONN_01X04" V 3350 5300 50  0001 C CNN
F 2 "HERMESLITE:4pinmid" H 3250 5300 60  0001 C CNN
F 3 "" H 3250 5300 60  0000 C CNN
	1    3250 5300
	1    0    0    -1  
$EndComp
$Comp
L CONN_01X04 P6
U 1 1
P 3750 5300
F 0 "P6" H 3750 5550 50  0000 C CNN
F 1 "CONN_01X04" V 3850 5300 50  0001 C CNN
F 2 "HERMESLITE:4pinmid" H 3750 5300 60  0001 C CNN
F 3 "" H 3750 5300 60  0000 C CNN
	1    3750 5300
	1    0    0    -1  
$EndComp
$Comp
L GND #PWR027
U 1 1
P 3500 5600
F 0 "#PWR027" H 3500 5600 30  0001 C CNN
F 1 "GND" H 3500 5530 30  0001 C CNN
F 2 "" H 3500 5600 60  0000 C CNN
F 3 "" H 3500 5600 60  0000 C CNN
	1    3500 5600
	1    0    0    -1  
$EndComp
Wire Wire Line
	3550 5150 3500 5150
Wire Wire Line
	3500 5150 3500 5600
Wire Wire Line
	3550 5250 3500 5250
Connection ~ 3500 5250
Wire Wire Line
	3550 5350 3500 5350
Connection ~ 3500 5350
Wire Wire Line
	3550 5450 3500 5450
Connection ~ 3500 5450
Text GLabel 2900 4950 0    60   Input ~ 0
3V
Wire Wire Line
	2900 4950 3000 4950
Wire Wire Line
	3000 4950 3000 5450
Wire Wire Line
	3000 5450 3050 5450
Wire Wire Line
	3050 5150 3000 5150
Connection ~ 3000 5150
Wire Wire Line
	3050 5250 3000 5250
Connection ~ 3000 5250
Wire Wire Line
	3050 5350 3000 5350
Connection ~ 3000 5350
$Comp
L RELAYCNT CN2
U 1 1
P 7200 2000
F 0 "CN2" H 7400 1350 60  0000 C CNN
F 1 "RELAYCNT" H 7350 2650 60  0000 C CNN
F 2 "HERMESLITE:BREAKOUT" H 7200 2150 60  0001 C CNN
F 3 "" H 7200 2150 60  0000 C CNN
	1    7200 2000
	1    0    0    -1  
$EndComp
Wire Wire Line
	5900 2550 7000 2550
Wire Wire Line
	5900 1600 5900 1450
Wire Wire Line
	5900 1450 7000 1450
Wire Wire Line
	5900 1700 6000 1700
Wire Wire Line
	6000 1700 6000 1650
Wire Wire Line
	6000 1650 7000 1650
Wire Wire Line
	5900 2300 6500 2300
Wire Wire Line
	6500 2300 6500 2150
Wire Wire Line
	6500 2150 7000 2150
Wire Wire Line
	6600 2400 6600 2350
Wire Wire Line
	6600 2350 7000 2350
Wire Wire Line
	5900 2200 5900 2550
Wire Wire Line
	7000 2450 6000 2450
Wire Wire Line
	6000 2450 6000 2100
Wire Wire Line
	6000 2100 5900 2100
Wire Wire Line
	7000 2250 6100 2250
Wire Wire Line
	6100 2250 6100 2000
Wire Wire Line
	6100 2000 5900 2000
Wire Wire Line
	7000 2050 6200 2050
Wire Wire Line
	6200 2050 6200 1900
Wire Wire Line
	6200 1900 5900 1900
Wire Wire Line
	7000 1850 6300 1850
Wire Wire Line
	6300 1850 6300 1800
Wire Wire Line
	6300 1800 5900 1800
Wire Wire Line
	7000 1550 6900 1550
Wire Wire Line
	6900 1550 6900 2650
Wire Wire Line
	7000 1750 6900 1750
Connection ~ 6900 1750
Wire Wire Line
	7000 1950 6900 1950
Connection ~ 6900 1950
$EndSCHEMATC
